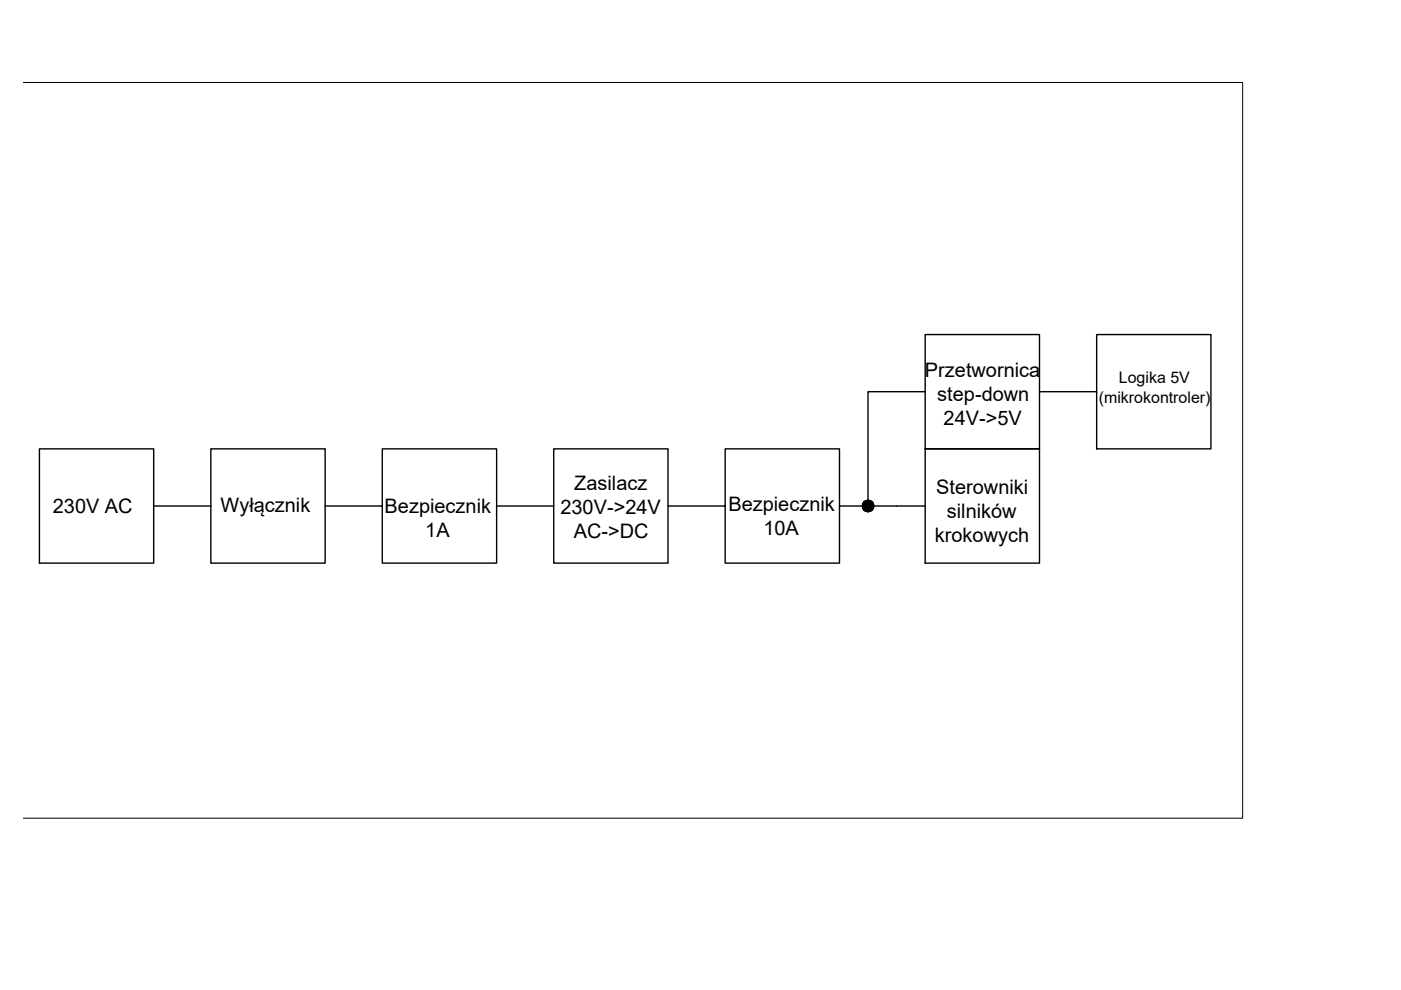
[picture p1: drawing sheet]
<svg xmlns="http://www.w3.org/2000/svg" width="297mm" height="210mm" viewBox="0 0 297 210" stroke-linecap="round" stroke-linejoin="round" font-family="sans-serif">
<!-- layer: gruba -->
<path d="M196.2 70.9h24.2v24.3h-24.2zM232.5 70.9h24.2v24.3h-24.2zM8.4 95.2h24.2v24.2h-24.2zM196.2 95.2h24.2v24.2h-24.2zM196.2 83.1h-12.2v24.2M220.4 83.1h12.1M32.6 107.3h12.1v-12.1h24.2v24.2h-24.2v-12.1M68.9 107.3h12.2v-12.1h24.2v24.2h-24.2v-12.1M105.3 107.3h12.1v-12.1h24.2v24.2h-24.2v-12.1M141.6 107.3h12.2v-12.1h24.2v24.2h-24.2v-12.1M178 107.3h18.2" fill="none" stroke="#000" stroke-width=".3"/>
<!-- layer: 0 -->
<g fill="#000" stroke="#000" stroke-width=".21">
<path d="M183.9 106.1h.5zM183.7 106.1h.7z"/>
<path d="M183.7 106.1l.9 .1zM183.5 106.2h1.1z"/>
<path d="M183.7 108.5h.7zM183.7 108.5h.5z"/>
<path d="M183.5 106.2l1.3 .1zM183.3 106.3l.2-.1 1.3 .1z"/>
<path d="M183.5 108.4h1.1zM183.5 108.4l.9 .1z"/>
<path d="M183.3 106.3l1.6 .2-.1-.2zM183.2 106.5l.1-.2 1.6 .2z"/>
<path d="M183.3 108.2l1.3 .2 .2-.2zM183.3 108.2l1.3 .2z"/>
<path d="M183.2 106.5l1.9 .1-.2-.1zM183.2 106.5l1.9 .1h-2.1z"/>
<path d="M183.2 108.1l1.6 .1 .1-.1zM183.2 108.1l1.6 .1h-1.5z"/>
<path d="M183 106.6l2.2 .2-.1-.2zM183 106.6l2.2 .2h-2.3z"/>
<path d="M183 107.9l1.9 .2 .2-.2zM183 107.9l1.9 .2h-1.7z"/>
<path d="M182.9 106.8l2.3 .3v-.3zM182.9 106.8l2.3 .3h-2.3z"/>
<path d="M182.9 107.7l2.2 .2 .1-.2zM182.9 107.7l2.2 .2h-2.1z"/>
<path d="M182.9 107.1l2.4 .2-.1-.2zM182.9 107.1l2.4 .2h-2.5z"/>
<path d="M182.9 107.5l2.3 .2v-.2zM182.9 107.5l2.3 .2h-2.3z"/>
<path d="M182.8 107.3l2.4 .2 .1-.2zM182.8 107.3l2.4 .2h-2.3z"/>
</g>
<circle cx="184" cy="107.3" r="1.21" fill="none" stroke="#000" stroke-width=".25"/>
<path d="M4.9 17.5h258.6v156h-258.6" fill="none" stroke="#000" stroke-width=".21"/>
<g font-size="4.2">
<text x="196.1" y="79.9">Przetwornica</text>
<text x="198.7" y="85">step-down</text>
<text x="200.1" y="90">24V-&gt;5V</text>
<text x="121.8" y="103.8">Zasilacz</text>
<text x="198.5" y="104.7">Sterowniki</text>
<text x="11.2" y="108.7">230V AC</text>
<text x="46.8" y="108.5">Wyłącznik</text>
<text x="81.6" y="108.8">Bezpiecznik</text>
<text x="90.2" y="113.9">1A</text>
<text x="118.8" y="108.9">230V-&gt;24V</text>
<text x="121.7" y="114">AC-&gt;DC</text>
<text x="154.4" y="108.3">Bezpiecznik</text>
<text x="161.9" y="113.3">10A</text>
<text x="200.8" y="109.8">silników</text>
<text x="198.2" y="114.8">krokowych</text>
</g>
<g font-size="3.4">
<text x="237.2" y="81.3">Logika 5V</text>
<text x="233" y="85.4">(mikrokontroler)</text>
</g>
</svg>
